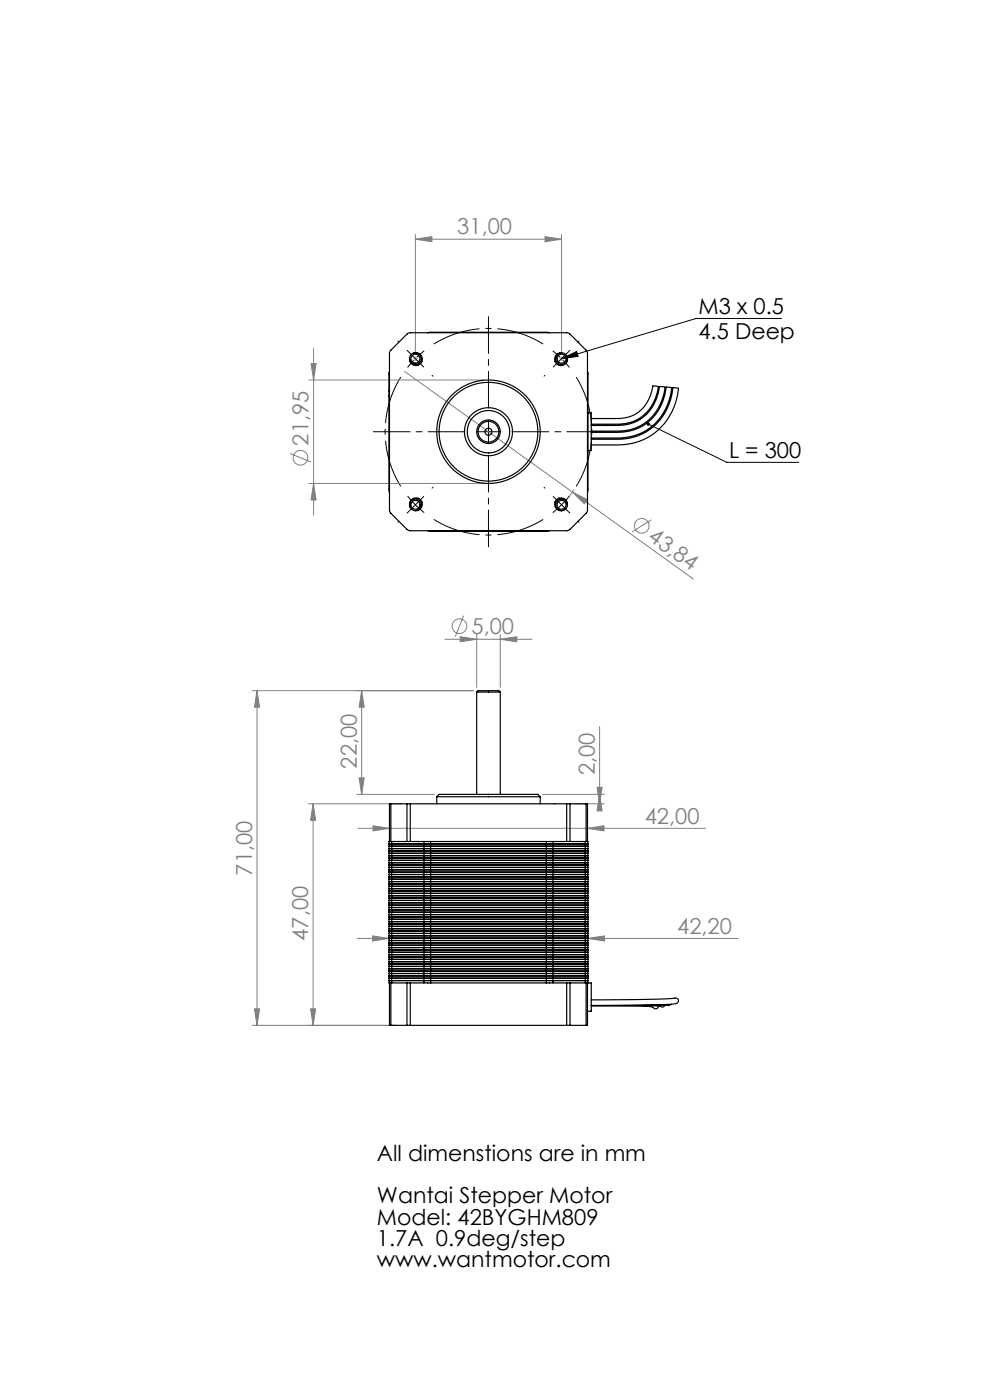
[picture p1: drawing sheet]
<svg xmlns="http://www.w3.org/2000/svg" width="210mm" height="297mm" viewBox="0 0 210 297" stroke-linecap="round" stroke-linejoin="round" font-family="sans-serif">
<g fill="none" stroke="#808080" stroke-width=".21">
<path d="M88.1 50.7l3.5-.5v1.1zM88.1 49.7v25.4M88.1 50.7h31M115.6 50.2l3.5 .5-3.5 .6zM119.1 49.7v25.4M66 77.1h1.1l-.6 3.5zM66.5 73.9v35.4M85.8 78.8l61.3 44M61.5 96.2l4.5 1.8M65.5 80.6h37.1M65.5 102.6h37.1M66.5 102.6l.6 3.5h-1.1z"/>
<path d="M121.4 104.4l3.2 1.6-.7 .9zM121.8 103.8l-1 1.4M138.1 110.3l-4 2.5M94.4 135.6h18.4M97.6 135.1l3.5 .5-3.5 .6zM98.3 130.6l-1.7 4.5M101.1 134.6v11.2M106.1 135.6l3.5-.5v1.1zM106.1 134.6v11.2M54.5 146.5l.6 3.5h-1.1zM54.5 146.5v71M76.7 146.5l.6 3.5h-1.1z"/>
<path d="M76.7 146.5v22M100.4 146.5h-46.9M127.2 154.1v16.4M65.4 170.5h19.9M66.4 170.5l.6 3.5h-1.1zM66.4 170.5v47M75.7 168.5h16.4M75.9 175.7h73.8M76.2 165h1.1l-.6 3.5zM79.1 175.2l3.5 .5-3.5 .6zM115.1 168.5h13.1M121.9 170.5h6.3"/>
<path d="M124.6 175.7l3.5-.5v1.1zM126.6 167h1.1l-.5 3.5zM127.2 168.5l.5 3.5h-1.1zM75.8 199.1h80.8M79 198.5l3.5 .6-3.5 .5zM124.7 199.1l3.5-.6v1.1zM124.7 198.1v.4M54 214h1.1l-.6 3.5zM65.9 214h1.1l-.6 3.5zM82.5 200v.1M84.1 217.5h-30.6"/>
<circle cx="63.7" cy="97.1" r="1.56"/>
<circle cx="136.1" cy="111.6" r="1.56"/>
<circle cx="97.5" cy="132.8" r="1.56"/>
</g>
<path d="M88.1 76.1l-1.6 1.9M88.1 76.1l1.9-1.7M119.1 76.1l-1.8-1.7M119.1 76.1l1.7 1.9M119.1 107.1l1.7-1.9M119.1 107.1l-1.8 1.7" fill="none" stroke="#000" stroke-width=".21" stroke-dasharray="15.2 1.3 1.3 1.3" stroke-linecap="butt"/>
<path d="M85 80a21.9 21.9 0 0 0 0 23.2M115.2 73a21.9 21.9 0 0 0-23.2 0M92 110.2a21.9 21.9 0 0 0 23.2 0M122.2 103.2a21.9 21.9 0 0 0 0-23.2" fill="none" stroke="#000" stroke-width=".21" stroke-dasharray="15.2 1.3 1.3 1.3" stroke-dashoffset="4.9" stroke-linecap="butt"/>
<path d="M119.1 76.1l3.2-1.5 .3 1zM165.8 67.6h-18.1l-28.6 8.5M137.5 90l16.7 8.1h15.2M86.5 105.2l1.6 1.9 1.9 1.7M89.9 105.3l-3.6 3.6" fill="none" stroke="#000" stroke-width=".21"/>
<path d="M87.6 76.1h1M87.8 75.7l.7 .7M88.1 75.6v1M88.5 75.7l-.7 .7M118.6 76.1h1M118.8 75.7l.7 .7M119.1 75.6v1M119.5 75.7l-.7 .7" fill="none" stroke="#c0c0c0" stroke-width=".21"/>
<g fill="none" stroke="#000" stroke-width=".21" stroke-dasharray="15.2 1.3 1.3 1.3">
<path d="M84.6 72.6l-.2-.2M88.1 76.1l-1.8-1.8M88.1 76.1l1.8 1.8M91.7 79.6l.1 .2M115.6 79.6l-.2 .2M119.1 76.1l1.8-1.8M119.1 76.1l-1.8 1.8M122.7 72.6l.1-.2M103.6 91.6v-2.5M103.6 91.6h-2.5M103.6 91.6v2.5M103.6 91.6h2.5"/>
<path d="M84.6 110.6l-.2 .2M91.7 103.6l.1-.2M115.6 103.6l-.2-.2M119.1 107.1l1.8 1.8M119.1 107.1l-1.8-1.8M122.7 110.6l.1 .2"/>
</g>
<path d="M98.6 91.6h-19.4M103.6 86.6v-19.4M103.6 96.6v19.4M108.6 91.6h19.4" fill="none" stroke="#000" stroke-width=".21" stroke-dasharray="15.2 1.3 1.3 1.3" stroke-dashoffset="7.4"/>
<path d="M119.1 76.1l3.2-1.5 .3 1zM137.3 89.7l.2 .3-.3-.2a.36 .36 0 0 0 .3 .5 .36 .36 0 0 0 .4-.5 .36 .36 0 0 0-.6-.1z" fill="#000"/>
<g fill="#808080">
<path d="M121.4 104.4l3.2 1.6-.7 .9z"/>
<path d="M88.1 50.7l3.5-.5v1.1zM115.6 50.2l3.5 .5-3.5 .6z"/>
<path d="M97.6 135.1l3.5 .5-3.5 .6zM106.1 135.6l3.5-.5v1.1zM79 198.5l3.5 .6-3.5 .5zM124.7 199.1l3.5-.6v1.1zM79.1 175.2l3.5 .5-3.5 .6zM124.6 175.7l3.5-.5v1.1z"/>
<path d="M65.9 214h1.1l-.6 3.5zM66.4 170.5l.6 3.5h-1.1zM76.2 165h1.1l-.6 3.5zM76.7 146.5l.6 3.5h-1.1zM126.6 167h1.1l-.5 3.5zM127.2 168.5l.5 3.5h-1.1z"/>
<path d="M54.5 146.5l.6 3.5h-1.1zM54 214h1.1l-.6 3.5zM66 77.1h1.1l-.6 3.5zM66.5 102.6l.6 3.5h-1.1z"/>
</g>
<g fill="none" stroke="#000" stroke-width=".25">
<path d="M82.6 78.7v25.8M82.9 74.3l3.4-3.4 .6-.3h33.3l.6 .2 3.5 3.5 .3 .6v33.3l-.2 .6-3.5 3.5-.6 .3h-33.3l-.6-.2-3.5-3.5-.3-.6v-33.3zM87.6 77.2l.5 .1M88.1 74.8l-.5 .1M88.1 74.8a1.25 1.25 0 0 1 1.3 1.3 1.25 1.25 0 0 1-1.3 1.2 1.25 1.25 0 0 1-1.2-1.2M88.1 74.8a1.37 1.37 0 0 1 1.5 1.4 1.37 1.37 0 0 1-1.4 1.4 1.37 1.37 0 0 1-1.3-1.5M88.1 74.8a1.25 1.25 0 0 0-1.2 1.3M90.7 70.6h25.8M118 75.6l-.1 .5M119.1 74.8a1.25 1.25 0 0 0-1.2 1.3 1.25 1.25 0 0 0 1.2 1.2 1.25 1.25 0 0 0 1.3-1.2M119.1 74.8a1.37 1.37 0 0 0-1.5 1.4 1.37 1.37 0 0 0 1.4 1.4 1.37 1.37 0 0 0 1.4-1.5M119.1 74.8a1.25 1.25 0 0 1 1.3 1.3"/>
<path d="M120.3 75.6l.1 .5M124.6 78.7v25.8M82.5 84h.1M82.5 83h.1M124.7 87.6h.7v8h-.7M125.4 88.8h3.6a9.9 9.9 0 0 0 5.7-.9 8.5 8.5 0 0 0 3.8-6l1.1 .1a8.5 8.5 0 0 1-9.4 8h-4.8M125.4 90.3h3.7a10 10 0 0 0 7.4-1.9 10.2 10.2 0 0 0 3.5-6.4l1 .1a9.8 9.8 0 0 1-10.6 9.4h-5M125.4 91.7h2.2a19.9 19.9 0 0 0 7.7-.8 10.7 10.7 0 0 0 6.1-8.8l1 .1a11.3 11.3 0 0 1-12.5 10.7h-4.5M125.4 93.2h5.2a11.6 11.6 0 0 0 12.2-11l1 .1a12.7 12.7 0 0 1-14.2 12.1h-4.2M86.9 107.1a1.25 1.25 0 0 1 1.2-1.3 1.25 1.25 0 0 1 1.3 1.3 1.25 1.25 0 0 1-1.3 1.2M86.9 107.1l.1 .5M86.9 107.1a1.37 1.37 0 0 1 1.3-1.5 1.37 1.37 0 0 1 1.4 1.4 1.37 1.37 0 0 1-1.5 1.3"/>
<path d="M86.9 107.1a1.25 1.25 0 0 0 1.2 1.2M89.4 107.1l-.1 .5M90.7 112.6h25.8M119.1 105.8l.5 .1M119.6 108.2l-.4 .1M120.4 107.1a1.25 1.25 0 0 0-1.3-1.3 1.25 1.25 0 0 0-1.2 1.3 1.25 1.25 0 0 0 1.2 1.2M120.4 107.1a1.37 1.37 0 0 0-1.4-1.5 1.37 1.37 0 0 0-1.4 1.4 1.37 1.37 0 0 0 1.5 1.3M120.4 107.1a1.25 1.25 0 0 1-1.3 1.2M101.1 146.8h5M101.1 146.8a1.86 1.86 0 0 1 1.7-.3h1.6a1.86 1.86 0 0 1 1.7 .3M101.1 146.8v21.7M106.1 146.8v21.7"/>
<path d="M82.5 179h42.2M82.5 179.5h42.2M82.6 178.5v30M82.6 178.5h.3M82.9 170.5h-.3v8M82.9 170.5v8M82.9 178.5h3.4M82.9 170.5h3.4M83.1 178.5v30M86.3 170.5h.7M86.3 178.5h.7M86.3 170.5v8"/>
<path d="M87 178.5h4.3M87 170.5v8M87 170.5h33.2M89.9 178.5v30M91.3 178.5v30M91.3 178.5h24.6M92.6 169l.5-.5h21l.5 .5M92.6 169h22M92.6 169v1.5M114.6 169v1.5M115.9 178.5h4.3M115.9 178.5v30"/>
<path d="M117.3 178.5v30M117.7 170.5h-.1M120.2 170.5h.7M120.2 178.5h.7M120.2 170.5v8M120.9 170.5v8M120.9 178.5h3.4M120.9 170.5h3.4M124.1 178.5v30M124.3 170.5h.3v8M124.3 178.5h.3M124.3 170.5v8"/>
<path d="M124.6 178.5l.1 30M82.5 199h42.2M82.5 199.5h42.2M82.5 198h42.2M82.5 198.5h42.2M82.5 197h42.2M82.5 197.5h42.2M82.5 196h42.2M82.5 196.5h42.2M82.5 195h42.2M82.5 195.5h42.2M82.5 194h42.2"/>
<path d="M82.5 194.5h42.2M82.5 193h42.2M82.5 193.5h42.2M82.5 192h42.2M82.5 192.5h42.2M82.5 191h42.2M82.5 191.5h42.2M82.5 190h42.2M82.5 190.5h42.2M82.5 189h42.2M82.5 189.5h42.2M82.5 188h42.2"/>
<path d="M82.5 188.5h42.2M82.5 187h42.2M82.5 187.5h42.2M82.5 186h42.2M82.5 186.5h42.2M82.5 185h42.2M82.5 185.5h42.2M82.5 184h42.2M82.5 184.5h42.2M82.5 183h42.2M82.5 183.5h42.2M82.5 182.5h42.2"/>
<path d="M82.5 182h42.2M82.5 181h42.2M82.5 181.5h42.2M82.5 180h42.2M82.5 180.5h42.2M82.5 208h42.2M82.5 207.5h42.2M82.5 207h42.2M82.5 206h42.2M82.5 206.5h42.2M82.5 205h42.2M82.5 205.5h42.2"/>
<path d="M82.5 204h42.2M82.5 204.5h42.2M82.5 203h42.2M82.5 203.5h42.2M82.5 202h42.2M82.5 202.5h42.2M82.5 201h42.2M82.5 201.5h42.2M82.5 200h42.2M82.5 200.5h42.2M82.6 208.5h.3M82.6 208.5v9h.3"/>
<path d="M82.9 208.5h3.4M82.9 217.5h3.4M82.9 208.5v9M86.3 208.5h.7M86.3 217.5h.7M86.3 208.5v9M87 208.5h4.3M87 208.5v9M87 217.5h33.2M91.3 208.5h24.6M115.9 208.5h4.3M120.2 208.5h.7"/>
<path d="M120.2 217.5h.7M120.2 208.5v9M120.9 208.5h3.4M120.9 217.5h3.4M120.9 208.5v9M124.3 208.5h.3M124.3 208.5v9M124.6 208.5v9h-.3M124.6 208.5h.1M124.7 208.5h.7v6h-.8M125.4 213.3h2.2a67.5 67.5 0 0 1 10.9 .4 .63 .63 0 0 0 .7 .3 .63 .63 0 0 0 .5-.6M125.4 212.1l16.4-.2a2.56 2.56 0 0 1 2 .1l.1 .4-.2 .3a25.5 25.5 0 0 1-6.7 .5l-11.6 .1"/>
<path d="M141.1 213.2a.72 .72 0 0 1-1.2 .3l-14.5-.2M142.4 213l-.4 .3h-16.6"/>
<circle cx="88.1" cy="76.1" r=".95"/>
<circle cx="119.1" cy="76.1" r=".95"/>
<circle cx="103.6" cy="91.6" r="5.1"/>
<circle cx="103.6" cy="91.6" r="11"/>
<circle cx="103.6" cy="91.6" r="2.2"/>
<circle cx="103.6" cy="91.6" r="2.5"/>
<circle cx="103.6" cy="91.6" r="10.5"/>
<circle cx="103.6" cy="91.6" r=".75"/>
<circle cx="103.6" cy="91.6" r="4.5"/>
<circle cx="88.1" cy="107.1" r=".95"/>
<circle cx="119.1" cy="107.1" r=".95"/>
</g>
<g font-size="4.7" fill="#808080">
<text x="97" y="49.7">31,00</text>
<text x="65.4" y="94.5" transform="rotate(-90 65.4 94.5)">21,95</text>
<text x="137.2" y="114.4" transform="rotate(36 137.2 114.4)">43,84</text>
<text x="100" y="134.5">5,00</text>
<text x="75.7" y="163.1" transform="rotate(-90 75.7 163.1)">22,00</text>
<text x="126.2" y="164.5" transform="rotate(-90 126.2 164.5)">2,00</text>
<text x="136.8" y="174.7">42,00</text>
<text x="53.5" y="185.8" transform="rotate(-90 53.5 185.8)">71,00</text>
<text x="65.4" y="199.6" transform="rotate(-90 65.4 199.6)">47,00</text>
<text x="143.6" y="198.1">42,20</text>
</g>
<g font-size="4.7">
<text x="148.2" y="66.5">M3 x 0.5</text>
<text x="148.2" y="71.9">4.5 Deep</text>
<text x="154.6" y="97.1">L = 300</text>
<text x="80" y="246.2">All dimenstions are in mm</text>
<text x="80" y="255.3">Wantai Stepper Motor</text>
<text x="80" y="259.8">Model: 42BYGHM809</text>
<text x="80" y="264.3">1.7A 0.9deg/step</text>
<text x="80" y="268.8">www.wantmotor.com</text>
</g>
</svg>
